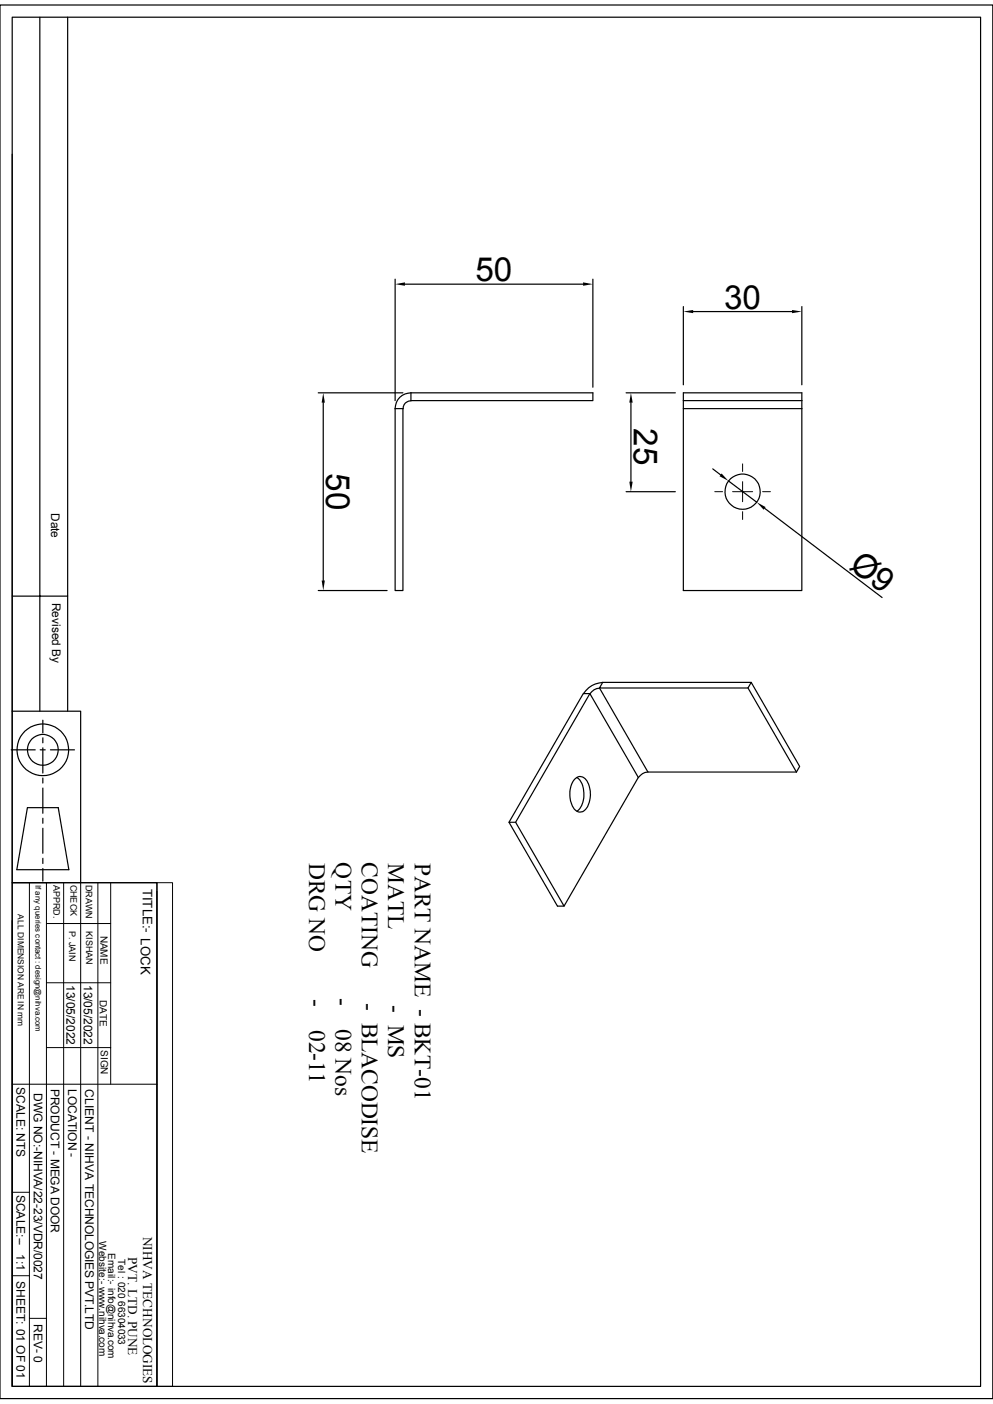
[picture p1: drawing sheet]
<svg xmlns="http://www.w3.org/2000/svg" width="210mm" height="297mm" viewBox="0 0 210 297" stroke-linecap="round" stroke-linejoin="round" font-family="sans-serif">
<g fill="none" stroke="#000" stroke-width=".25">
<path d="M0 1.1h210v294.8h-210zM2.6 3.6h204.8v289.7h-204.8zM8.4 3.6v146.9M14.3 3.6v146.9M2.6 32.6v117.9h14.5v36.2M83.6 59.1v25.7M125.4 59.1v22.8M85.6 60.1h37.7M144.5 64.9v16.5M146.6 65.9h20.9M169.6 64.9v16.5M67.3 83.1h17.9"/>
<path d="M68.4 85.2v37.6M83.6 86.4v38.5h1.6v-38.5M83.6 86.4h1.6M86.9 84.8a1.59 1.59 0 0 0-1.6 1.6M86.9 83.1h38.5v1.7h-38.5zM86.9 83.1a3.3 3.3 0 0 0-3.3 3.3M132.4 83.1h10.4M133.4 85.2v16.7M144.5 84.8v1.6h25.1M144.5 86.4v38.5h25.1v-38.5M144.5 84.8v-1.7h25.1v3.3M144.5 84.8h25.1"/>
<path d="M150.7 99.2l1.7 1.3M132.4 104h10.4M154.1 101.7l6 4.6M161.7 107.5l24.9 18.9M2.6 126.1h11.7M67.3 124.9h14.6M2.4 158.6h5.1M2.6 150.5v36.2M8.5 158.6h1.1M9.1 152.4v2.6M9.1 156.1v1M9.1 158.2v5.3"/>
<path d="M10.7 158.6h5M124.8 146.7l10.2 17.8-15.7 27.2-10.2-17.8zM124.8 146.7h-1.4l-15.7 27.2M124.8 146.8a2.79 2.79 0 0 1 2-1.3l10.2 17.8h31.4M127.5 144.4h31.4l-.7 1.1h-31.4zM127.5 144.4a5.2 5.2 0 0 0-4.1 2.3M158.2 145.5l10.2 17.8M158.9 144.4l10.2 17.7-.7 1.2M5.8 170.9h6.5l2.3 13.1h-11zM9.1 164.6v1.1M9.1 166.7v5.3M9.1 173.1v1.1"/>
<path d="M9.1 175.2v5.3M109.1 173.9h-1.4l10.2 17.8h1.4M121.7 164.7a1.59 1.59 0 0 1 2.6 .8 5.2 5.2 0 0 1-.9 6.1 1.77 1.77 0 0 1-2.5-1.4 5.3 5.3 0 0 1 .8-5.5zM122 164.5a5 5 0 0 1 1.1 5.6l-.4 .9-.7 .6M137 163.3a2.58 2.58 0 0 0-2 1.2M2.6 186.7h30.6v106.6h-30.6zM2.6 194.8v98.5M9.1 183.7v2.7M9.1 181.6v1.1"/>
<circle cx="157.1" cy="104" r="3.7"/>
<circle cx="9.1" cy="158.6" r="5.5"/>
<circle cx="9.1" cy="158.6" r="3.3"/>
</g>
<g fill="none" stroke="#000" stroke-width=".21">
<path d="M157.1 98.1v1.6M151.2 104h1.6M154.9 104h2.2v2.1M157.1 101.9v2.1h2.1M157.1 108.2v1.7M161.3 104h1.6M2.6 186.7h30.6M6.2 186.7v106.6M9.8 195.4h13.6M9.8 186.7v106.6M13.5 186.7v106.6M17.1 186.7v106.6"/>
<path d="M20.7 186.7v106.6M23.4 186.7v42.7M33.2 186.7h3.3v106.6h-3.3zM33.2 188.6v104.7M9.8 207.9h13.6M2.6 229.4h30.6M9.8 221.6h13.6M2.6 252.2h3.6M2.6 269.9h3.6M6.2 278.9h3.6"/>
</g>
<path d="M83.6 60.1l2-.4v.8zM123.3 59.7l2.1 .4-2.1 .4zM144.5 65.9l2.1-.3v.7zM167.5 65.6l2.1 .3-2.1 .4zM68.4 83.1l.3 2.1h-.7zM133.4 83.1l.4 2.1h-.7zM133.1 101.9h.7l-.4 2.1zM152.6 100.2l1.5 1.5-1.9-.9zM160.1 106.3l1.8 1-.4 .5zM68 122.8h.7l-.3 2.1z" fill="#000"/>
<g font-size="7">
<text x="100.6" y="59.5">50</text>
<text x="153.2" y="65.3">30</text>
<text x="134.1" y="90.6" transform="rotate(90 134.1 90.6)">25</text>
<text x="69" y="100.1" transform="rotate(90 69 100.1)">50</text>
<text x="179.4" y="120.1" transform="rotate(37 179.4 120.1)">Ø9</text>
</g>
<g font-size="5">
<text x="65.4" y="182.5" transform="rotate(90 65.4 182.5)">DRG NO</text>
<text x="71" y="182.5" transform="rotate(90 71 182.5)">QTY</text>
<text x="76.5" y="182.5" transform="rotate(90 76.5 182.5)">COATING</text>
<text x="82.1" y="182.5" transform="rotate(90 82.1 182.5)">MATL</text>
<text x="87.7" y="182.5" transform="rotate(90 87.7 182.5)">PART NAME - BKT-01</text>
<text x="65.4" y="211.3" transform="rotate(90 65.4 211.3)">-</text>
<text x="71" y="211.2" transform="rotate(90 71 211.2)">-</text>
<text x="76.5" y="212.2" transform="rotate(90 76.5 212.2)">- BLACODISE</text>
<text x="82.1" y="212.7" transform="rotate(90 82.1 212.7)">- MS</text>
<text x="65.4" y="217.9" transform="rotate(90 65.4 217.9)">02-11</text>
<text x="71" y="217.8" transform="rotate(90 71 217.8)">08 Nos</text>
</g>
<g font-size="2.8">
<text x="30.2" y="188" transform="rotate(90 30.2 188)">TITLE:- LOCK</text>
<text x="30.3" y="261.6" transform="rotate(90 30.3 261.6)">NIHVA TECHNOLOGIES</text>
<text x="27.1" y="265.9" transform="rotate(90 27.1 265.9)">PVT. LTD. PUNE</text>
</g>
<g font-size="2.5">
<text x="10.8" y="108.5" transform="rotate(90 10.8 108.5)">Date</text>
<text x="11" y="127.5" transform="rotate(90 11 127.5)">Revised By</text>
<text x="14.1" y="208.4" transform="rotate(90 14.1 208.4)">13/05/2022</text>
<text x="17.7" y="208.3" transform="rotate(90 17.7 208.3)">13/05/2022</text>
<text x="3.5" y="230" transform="rotate(90 3.5 230)">SCALE: NTS</text>
<text x="7.2" y="231.2" transform="rotate(90 7.2 231.2)">DWG NO:-NIHVA/22-23/VDR/0027</text>
<text x="10.8" y="230.3" transform="rotate(90 10.8 230.3)">PRODUCT - MEGA DOOR</text>
<text x="14.4" y="230.3" transform="rotate(90 14.4 230.3)">LOCATION -</text>
<text x="18" y="230.4" transform="rotate(90 18 230.4)">CLIENT - NIHVA TECHNOLOGIES PVT.LTD</text>
<text x="3.5" y="252.7" transform="rotate(90 3.5 252.7)">SCALE:--</text>
<text x="3.5" y="265.3" transform="rotate(90 3.5 265.3)">1:1</text>
<text x="3.5" y="271" transform="rotate(90 3.5 271)">SHEET: 01 OF 01</text>
<text x="7.2" y="280" transform="rotate(90 7.2 280)">REV- 0</text>
</g>
<g font-size="2.1">
<text x="21.3" y="197.9" transform="rotate(90 21.3 197.9)">NAME</text>
<text x="21.1" y="211.5" transform="rotate(90 21.1 211.5)">DATE</text>
<text x="21.3" y="222.1" transform="rotate(90 21.3 222.1)">SIGN</text>
<text x="21" y="262.6" transform="rotate(90 21 262.6)">Website:- www.nihva.com</text>
<text x="22.9" y="265" transform="rotate(90 22.9 265)">Email:- info@nihva.com</text>
<text x="25" y="266.3" transform="rotate(90 25 266.3)">Tel : 020 66304033</text>
</g>
<g font-size="1.9">
<text x="11.3" y="187.2" transform="rotate(90 11.3 187.2)">APPRD.</text>
<text x="14.9" y="187.1" transform="rotate(90 14.9 187.1)">CHECK</text>
<text x="18.1" y="187.2" transform="rotate(90 18.1 187.2)">DRAWN</text>
<text x="14.6" y="196.9" transform="rotate(90 14.6 196.9)">P. JAIN</text>
<text x="18.2" y="197" transform="rotate(90 18.2 197)">KISHAN</text>
</g>
<text font-size="1.8" x="3.8" y="193.4" transform="rotate(90 3.8 193.4)">ALL DIMENSION ARE IN mm</text>
<text font-size="1.7" x="7.5" y="187.2" transform="rotate(90 7.5 187.2)">If any queries contact : design@nihva.com</text>
</svg>
